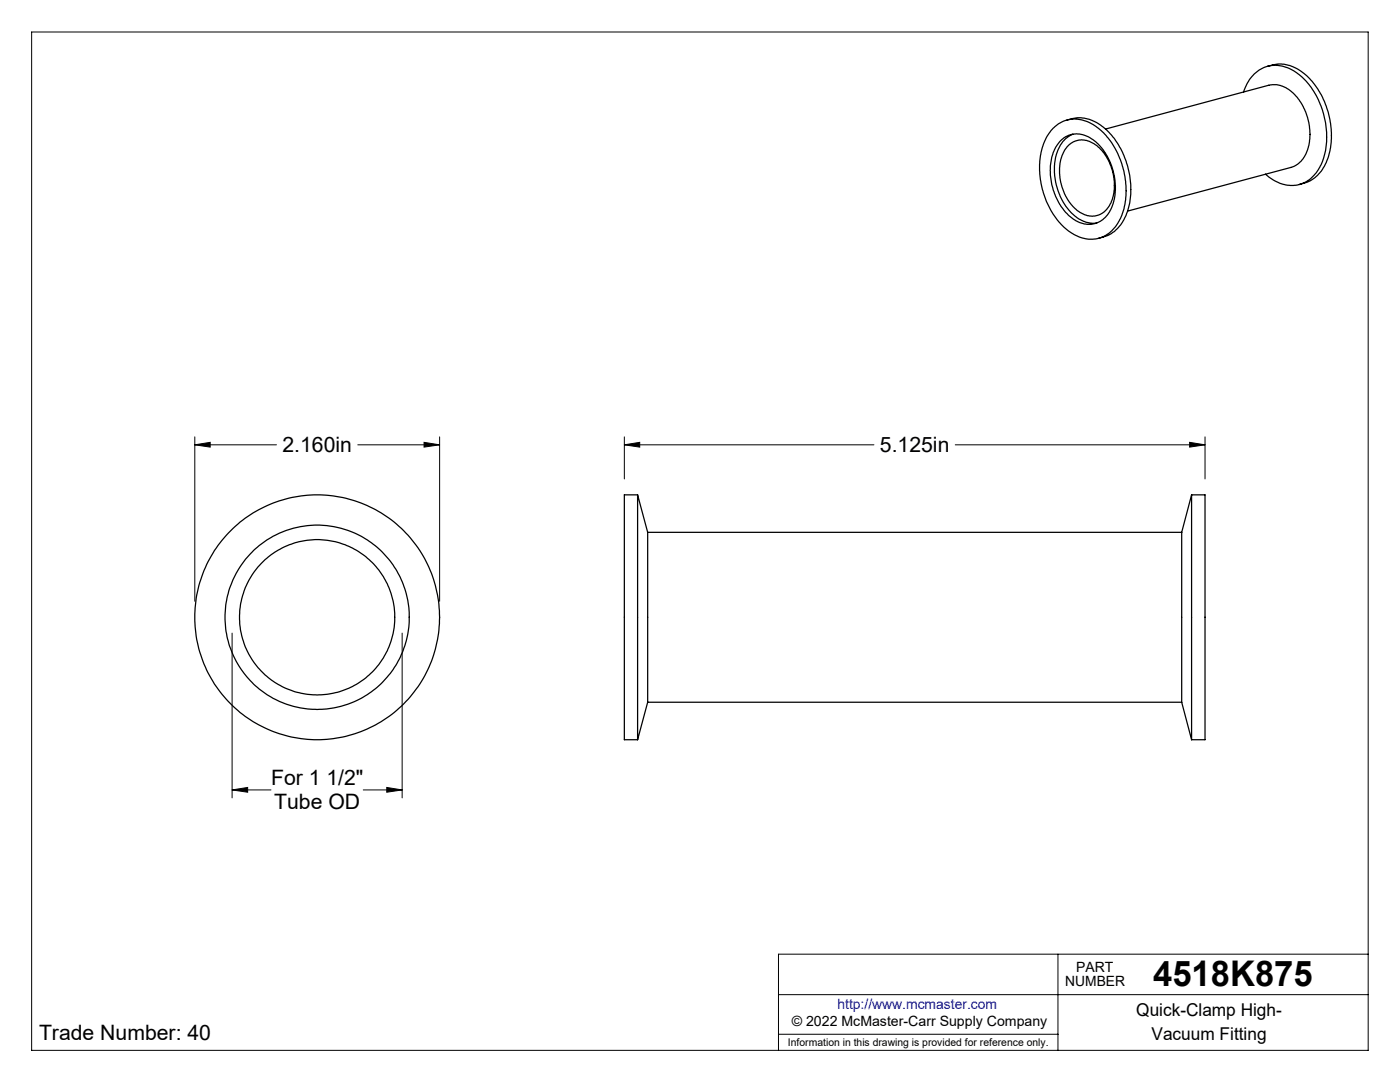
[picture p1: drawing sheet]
<svg xmlns="http://www.w3.org/2000/svg" width="279mm" height="216mm" viewBox="0 0 279 216" stroke-linecap="round" stroke-linejoin="round" font-family="sans-serif">
<g fill="none" stroke="#000" stroke-width=".2">
<path d="M6.3 6.4h266.7v203.2h-266.7zM38.9 88.8l3-.5v.9zM38.9 87.2v32.8M38.9 88.8h16.3M71.4 88.8h16.3M84.6 88.3l3.1 .5-3.1 .4zM87.7 87.2v32.8M124.6 88.8l3.1-.5v.9zM124.6 88.8h49.8M124.6 87.2v8.4M190.6 88.8h49.9M237.4 88.3l3.1 .5-3.1 .4z"/>
<path d="M240.5 87.2v8.4M46.3 126.3v32.9M80.3 126.3v32.9M46.3 157.6l3.1-.5v1zM46.3 157.6h7.8M72.5 157.6h7.8M77.2 157.1l3.1 .5-3.1 .5zM155.4 198.5h117.6M211.1 190.4v19.2M273 190.4h-117.6v19.2M155.4 206.4h55.7"/>
</g>
<path d="M38.9 88.8l3-.5v.9zM84.6 88.3l3.1 .5-3.1 .4zM46.3 157.6l3.1-.5v1zM77.2 157.1l3.1 .5-3.1 .5zM124.6 88.8l3.1-.5v.9zM237.4 88.3l3.1 .5-3.1 .4z" fill="#000"/>
<g fill="none" stroke="#000" stroke-width=".25">
<path d="M248.2 18.4a6.7 6.7 0 0 1 7-5.3 10.6 10.6 0 0 1 7.5 6 15.8 15.8 0 0 1 .7 14.3 6.3 6.3 0 0 1-9.7 2.2l-1.1-.9M253 13.2l.9-.2a7.8 7.8 0 0 1 7.7 2.9 16.4 16.4 0 0 1 3.1 16.5 7 7 0 0 1-4.5 4.1l-.9 .3M210.1 25.6a6.3 6.3 0 0 1 8.9-.2 16.2 16.2 0 0 1 4.8 17.7 6.6 6.6 0 0 1-7 4.6 11.2 11.2 0 0 1-7.7-6.9 15.4 15.4 0 0 1-.1-13.6zM211.5 28.3a4.8 4.8 0 0 1 6.9-.2l.2 .1a12.2 12.2 0 0 1 3.1 13.7 4.9 4.9 0 0 1-8.1 1.4 12.1 12.1 0 0 1-3-13.8zM212.9 24l1-.3a7.8 7.8 0 0 1 7.6 3 16.4 16.4 0 0 1 3.1 16.4 7 7 0 0 1-4.4 4.2l-.9 .3M213.4 28.9a4.3 4.3 0 0 1 5.9 .5l1 1.1 .6 1 1.1 2.5 .4 2.2v1.5l-.2 1.4a4.6 4.6 0 0 1-4.3 4h-.1a6.9 6.9 0 0 1-5.4-4.5l-.5-1.4-.4-1.7v-2.2a6.7 6.7 0 0 1 1.9-4.4zM214.1 26.8a6.6 6.6 0 0 0-3.6 6.1v2.1l.4 2.3a10 10 0 0 0 5.8 7l1.2 .3 1-.1M220.6 25.8l32.7-8.8a6 6 0 0 1 6 3l1.1 1.9 .6 1.7 .3 1.7 .1 1.9a6.4 6.4 0 0 1-3.4 6.1l-33 8.8M127.2 98.7v48.9M127.2 98.7h-2.6v48.9h2.6M127.2 98.7l2.1 7.5M237.8 98.7h2.7v48.9h-2.7"/>
<path d="M237.8 98.7v48.9M237.8 98.7l-2 7.5M129.3 106.2v33.9M129.3 106.2h106.5M235.8 106.2v33.9M129.3 140.1l-2.1 7.5M129.3 140.1h106.5M235.8 140.1l2 7.5"/>
<circle cx="63.3" cy="123.2" r="15.5"/>
<circle cx="63.3" cy="123.2" r="18.4"/>
<circle cx="63.3" cy="123.2" r="24.4"/>
</g>
<text font-size="7.1" x="230.1" y="196.8">4518K875</text>
<g font-size="4.2">
<text x="56.4" y="90.1">2.160in</text>
<text x="175.6" y="90.1">5.125in</text>
<text x="54.1" y="156.6">For 1 1/2&quot;</text>
<text x="54.7" y="161.4">Tube OD</text>
<text x="7.8" y="207.5">Trade Number: 40</text>
</g>
<g font-size="3.5">
<text x="226.8" y="202.8">Quick-Clamp High-</text>
<text x="229.8" y="207.5">Vacuum Fitting</text>
</g>
<g font-size="2.8">
<text x="212.6" y="196.8">NUMBER</text>
<text x="214.8" y="194">PART</text>
<text x="158" y="204.8">© 2022 McMaster-Carr Supply Company</text>
</g>
<text font-size="2.8" fill="#00f" x="167.1" y="201.4">http://www.mcmaster.com</text>
<text font-size="2.1" x="157.3" y="208.6">Information in this drawing is provided for reference only.</text>
</svg>
